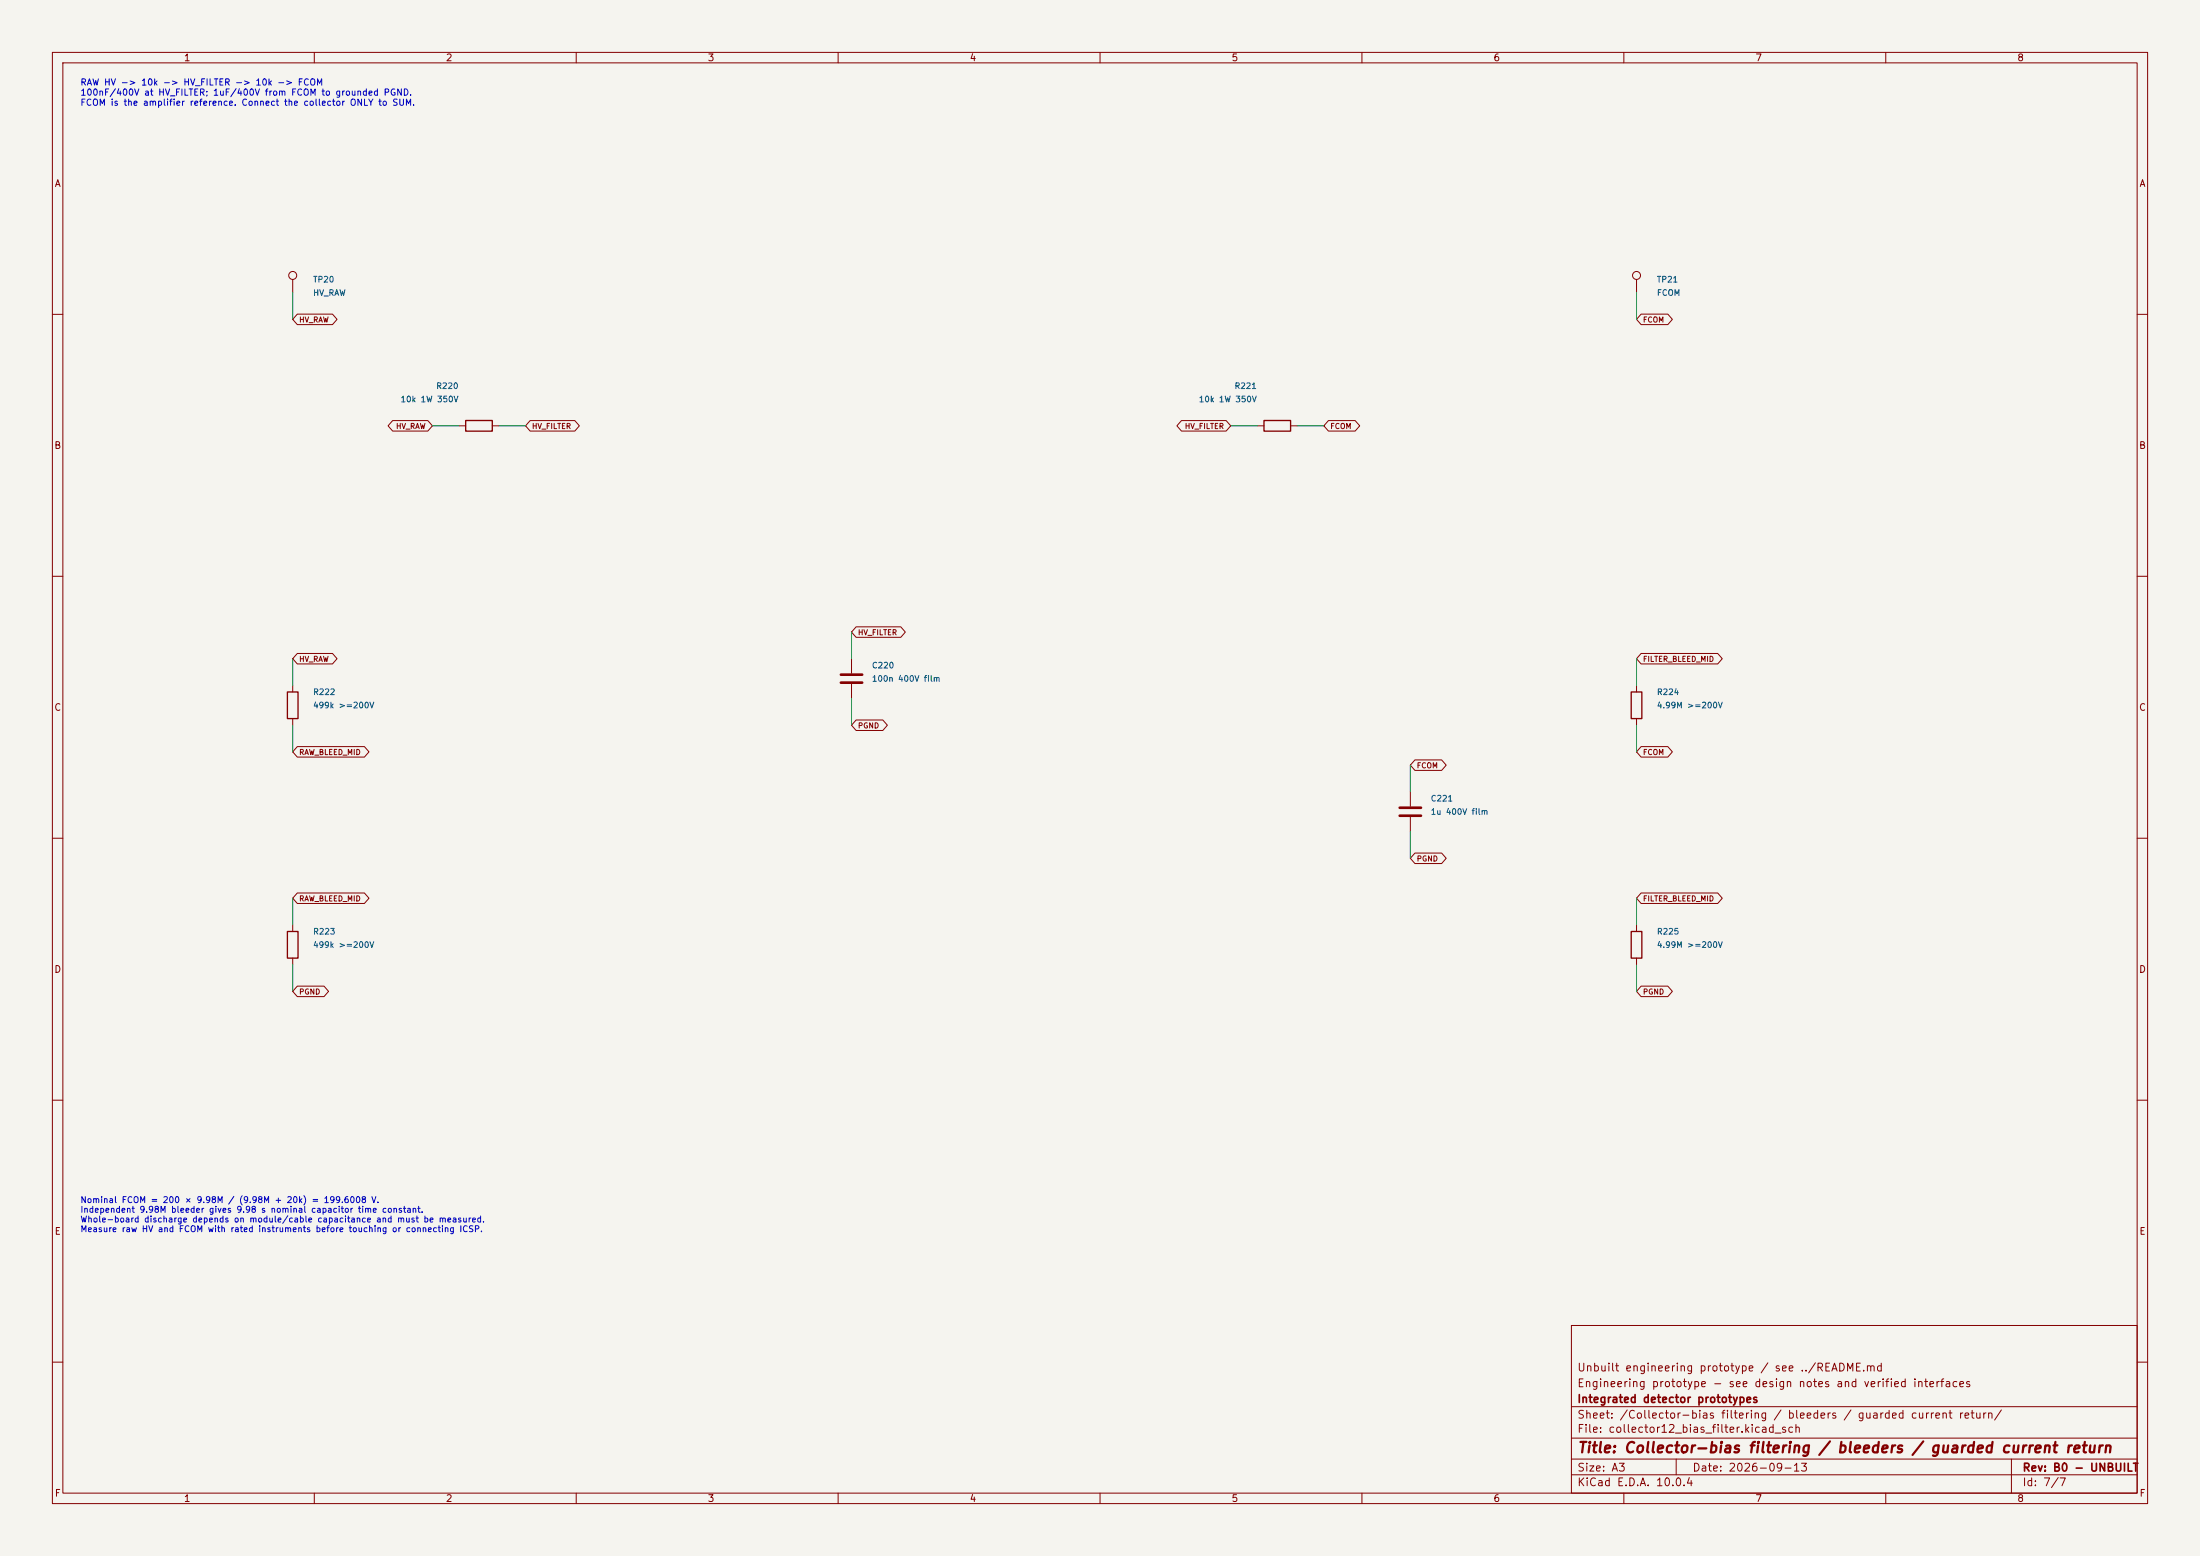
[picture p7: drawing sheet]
(kicad_sch (version 20250114) (generator "eeschema") (paper "A3") (title_block (title "Collector-bias filtering / bleeders / guarded current return") (date "2026-09-13") (rev "B0 - UNBUILT") (company "Integrated detector prototypes") (comment 1 "Engineering prototype - see design notes and verified interfaces") (comment 2 "Unbuilt engineering prototype / see ../README.md"))
(lib_symbols
(symbol "Integrated:C"
 (pin_numbers hide)
 (pin_names
  (offset 0.254))
 (in_bom yes)
 (on_board yes)
 (property "Reference" "C" (at 0.635 2.54 0) (effects (font (size 1.27 1.27)) (justify left)))
 (property "Value" "C" (at 0.635 -2.54 0) (effects (font (size 1.27 1.27)) (justify left)))
 (property "Footprint" "" (at 0.9652 -3.81 0) (effects (font (size 1.27 1.27)) hide))
 (property "Datasheet" "~" (at 0 0 0) (effects (font (size 1.27 1.27)) hide))
 (symbol "C_0_1"
  (polyline (pts (xy -2.032 -0.762) (xy 2.032 -0.762)) (stroke (width 0.508) (type default)) (fill (type none)))
  (polyline (pts (xy -2.032 0.762) (xy 2.032 0.762)) (stroke (width 0.508) (type default)) (fill (type none))))
 (symbol "C_1_1"
  (pin passive line (at 0 3.81 270) (length 2.794) (name "~" (effects (font (size 1.27 1.27)))) (number "1" (effects (font (size 1.27 1.27)))))
  (pin passive line (at 0 -3.81 90) (length 2.794) (name "~" (effects (font (size 1.27 1.27)))) (number "2" (effects (font (size 1.27 1.27)))))))
(symbol "Integrated:R"
 (pin_numbers hide)
 (pin_names
  (offset 0))
 (in_bom yes)
 (on_board yes)
 (property "Reference" "R" (at 2.032 0 90) (effects (font (size 1.27 1.27))))
 (property "Value" "R" (at 0 0 90) (effects (font (size 1.27 1.27))))
 (property "Footprint" "" (at -1.778 0 90) (effects (font (size 1.27 1.27)) hide))
 (property "Datasheet" "~" (at 0 0 0) (effects (font (size 1.27 1.27)) hide))
 (symbol "R_0_1"
  (rectangle (start -1.016 -2.54) (end 1.016 2.54) (stroke (width 0.254) (type default)) (fill (type none))))
 (symbol "R_1_1"
  (pin passive line (at 0 3.81 270) (length 1.27) (name "~" (effects (font (size 1.27 1.27)))) (number "1" (effects (font (size 1.27 1.27)))))
  (pin passive line (at 0 -3.81 90) (length 1.27) (name "~" (effects (font (size 1.27 1.27)))) (number "2" (effects (font (size 1.27 1.27)))))))
(symbol "Integrated:TestPoint"
 (pin_numbers hide)
 (pin_names
  (offset 0.762) hide)
 (in_bom yes)
 (on_board yes)
 (property "Reference" "TP" (at 0 6.858 0) (effects (font (size 1.27 1.27))))
 (property "Value" "TestPoint" (at 0 5.08 0) (effects (font (size 1.27 1.27))))
 (property "Footprint" "" (at 5.08 0 0) (effects (font (size 1.27 1.27)) hide))
 (property "Datasheet" "~" (at 5.08 0 0) (effects (font (size 1.27 1.27)) hide))
 (symbol "TestPoint_0_1"
  (circle (center 0 3.302) (radius 0.762) (stroke (width 0) (type default)) (fill (type none))))
 (symbol "TestPoint_1_1"
  (pin passive line (at 0 0 90) (length 2.54) (name "1" (effects (font (size 1.27 1.27)))) (number "1" (effects (font (size 1.27 1.27))))))))
(symbol (lib_id "Integrated:R") (at 91.44 81.28 90) (unit 1) (in_bom yes) (on_board yes) (dnp no)
(property "Reference" "R220" (at 87.63 73.66 90) (effects (font (size 1.1 1.1)) (justify left)))
(property "Value" "10k 1W 350V" (at 87.63 76.2 90) (effects (font (size 1.1 1.1)) (justify left)))
(property "Footprint" "Integrated:PR01_P10.16" (at 87.63 73.66 90) (effects (font (size 1.1 1.1)) (justify left) (hide yes)))
(property "Datasheet" "https://www.vishay.com/docs/28729/pr010203.pdf" (at 87.63 73.66 90) (effects (font (size 1.1 1.1)) (justify left) (hide yes)))
(property "MPN" "PR01000101002FA100" (at 87.63 73.66 90) (effects (font (size 1.1 1.1)) (justify left) (hide yes)))
(property "Manufacturer" "" (at 87.63 73.66 90) (effects (font (size 1.1 1.1)) (justify left) (hide yes)))
(property "Buy_Mouser" "" (at 87.63 73.66 90) (effects (font (size 1.1 1.1)) (justify left) (hide yes)))
(property "Buy_DigiKey" "" (at 87.63 73.66 90) (effects (font (size 1.1 1.1)) (justify left) (hide yes)))
(property "Function" "Pulse-rated bias filter resistor" (at 87.63 73.66 90) (effects (font (size 1.1 1.1)) (justify left) (hide yes)))
(pin "1")
(pin "2"))
(wire (pts (xy 87.63 81.28) (xy 82.55 81.28)) (stroke (width 0) (type default)))
(global_label "HV_RAW" (shape bidirectional) (at 82.55 81.28 180) (effects (font (size 1.0 1.0)) (justify right)) (property "Intersheetrefs" "${INTERSHEET_REFS}" (at 82.55 81.28 180) (effects (font (size 1 1)) (hide yes))))
(wire (pts (xy 95.25 81.28) (xy 100.33 81.28)) (stroke (width 0) (type default)))
(global_label "HV_FILTER" (shape bidirectional) (at 100.33 81.28 0) (effects (font (size 1.0 1.0)) (justify left)) (property "Intersheetrefs" "${INTERSHEET_REFS}" (at 100.33 81.28 0) (effects (font (size 1 1)) (hide yes))))
(symbol (lib_id "Integrated:R") (at 243.84 81.28 90) (unit 1) (in_bom yes) (on_board yes) (dnp no)
(property "Reference" "R221" (at 240.03 73.66 90) (effects (font (size 1.1 1.1)) (justify left)))
(property "Value" "10k 1W 350V" (at 240.03 76.2 90) (effects (font (size 1.1 1.1)) (justify left)))
(property "Footprint" "Integrated:PR01_P10.16" (at 240.03 73.66 90) (effects (font (size 1.1 1.1)) (justify left) (hide yes)))
(property "Datasheet" "https://www.vishay.com/docs/28729/pr010203.pdf" (at 240.03 73.66 90) (effects (font (size 1.1 1.1)) (justify left) (hide yes)))
(property "MPN" "PR01000101002FA100" (at 240.03 73.66 90) (effects (font (size 1.1 1.1)) (justify left) (hide yes)))
(property "Manufacturer" "" (at 240.03 73.66 90) (effects (font (size 1.1 1.1)) (justify left) (hide yes)))
(property "Buy_Mouser" "" (at 240.03 73.66 90) (effects (font (size 1.1 1.1)) (justify left) (hide yes)))
(property "Buy_DigiKey" "" (at 240.03 73.66 90) (effects (font (size 1.1 1.1)) (justify left) (hide yes)))
(property "Function" "Pulse-rated bias filter resistor" (at 240.03 73.66 90) (effects (font (size 1.1 1.1)) (justify left) (hide yes)))
(pin "1")
(pin "2"))
(wire (pts (xy 240.03 81.28) (xy 234.95 81.28)) (stroke (width 0) (type default)))
(global_label "HV_FILTER" (shape bidirectional) (at 234.95 81.28 180) (effects (font (size 1.0 1.0)) (justify right)) (property "Intersheetrefs" "${INTERSHEET_REFS}" (at 234.95 81.28 180) (effects (font (size 1 1)) (hide yes))))
(wire (pts (xy 247.65 81.28) (xy 252.73 81.28)) (stroke (width 0) (type default)))
(global_label "FCOM" (shape bidirectional) (at 252.73 81.28 0) (effects (font (size 1.0 1.0)) (justify left)) (property "Intersheetrefs" "${INTERSHEET_REFS}" (at 252.73 81.28 0) (effects (font (size 1 1)) (hide yes))))
(symbol (lib_id "Integrated:R") (at 55.88 134.62 0) (unit 1) (in_bom yes) (on_board yes) (dnp no)
(property "Reference" "R222" (at 59.69 132.08 0) (effects (font (size 1.1 1.1)) (justify left)))
(property "Value" "499k >=200V" (at 59.69 134.62 0) (effects (font (size 1.1 1.1)) (justify left)))
(property "Footprint" "Integrated:PR01_P10.16" (at 59.69 132.08 0) (effects (font (size 1.1 1.1)) (justify left) (hide yes)))
(property "Datasheet" "" (at 59.69 132.08 0) (effects (font (size 1.1 1.1)) (justify left) (hide yes)))
(property "MPN" "" (at 59.69 132.08 0) (effects (font (size 1.1 1.1)) (justify left) (hide yes)))
(property "Manufacturer" "" (at 59.69 132.08 0) (effects (font (size 1.1 1.1)) (justify left) (hide yes)))
(property "Buy_Mouser" "" (at 59.69 132.08 0) (effects (font (size 1.1 1.1)) (justify left) (hide yes)))
(property "Buy_DigiKey" "" (at 59.69 132.08 0) (effects (font (size 1.1 1.1)) (justify left) (hide yes)))
(property "Function" "Series bleeder; >=200 V each, >=0.25 W, body <=6.5x2.5mm" (at 59.69 132.08 0) (effects (font (size 1.1 1.1)) (justify left) (hide yes)))
(pin "1")
(pin "2"))
(wire (pts (xy 55.88 130.81) (xy 55.88 125.73)) (stroke (width 0) (type default)))
(global_label "HV_RAW" (shape bidirectional) (at 55.88 125.73 0) (effects (font (size 1.0 1.0)) (justify left)) (property "Intersheetrefs" "${INTERSHEET_REFS}" (at 55.88 125.73 0) (effects (font (size 1 1)) (hide yes))))
(wire (pts (xy 55.88 138.43) (xy 55.88 143.51)) (stroke (width 0) (type default)))
(global_label "RAW_BLEED_MID" (shape bidirectional) (at 55.88 143.51 0) (effects (font (size 1.0 1.0)) (justify left)) (property "Intersheetrefs" "${INTERSHEET_REFS}" (at 55.88 143.51 0) (effects (font (size 1 1)) (hide yes))))
(symbol (lib_id "Integrated:R") (at 55.88 180.34 0) (unit 1) (in_bom yes) (on_board yes) (dnp no)
(property "Reference" "R223" (at 59.69 177.8 0) (effects (font (size 1.1 1.1)) (justify left)))
(property "Value" "499k >=200V" (at 59.69 180.34 0) (effects (font (size 1.1 1.1)) (justify left)))
(property "Footprint" "Integrated:PR01_P10.16" (at 59.69 177.8 0) (effects (font (size 1.1 1.1)) (justify left) (hide yes)))
(property "Datasheet" "" (at 59.69 177.8 0) (effects (font (size 1.1 1.1)) (justify left) (hide yes)))
(property "MPN" "" (at 59.69 177.8 0) (effects (font (size 1.1 1.1)) (justify left) (hide yes)))
(property "Manufacturer" "" (at 59.69 177.8 0) (effects (font (size 1.1 1.1)) (justify left) (hide yes)))
(property "Buy_Mouser" "" (at 59.69 177.8 0) (effects (font (size 1.1 1.1)) (justify left) (hide yes)))
(property "Buy_DigiKey" "" (at 59.69 177.8 0) (effects (font (size 1.1 1.1)) (justify left) (hide yes)))
(property "Function" "Series bleeder; >=200 V each, >=0.25 W, body <=6.5x2.5mm" (at 59.69 177.8 0) (effects (font (size 1.1 1.1)) (justify left) (hide yes)))
(pin "1")
(pin "2"))
(wire (pts (xy 55.88 176.53) (xy 55.88 171.45)) (stroke (width 0) (type default)))
(global_label "RAW_BLEED_MID" (shape bidirectional) (at 55.88 171.45 0) (effects (font (size 1.0 1.0)) (justify left)) (property "Intersheetrefs" "${INTERSHEET_REFS}" (at 55.88 171.45 0) (effects (font (size 1 1)) (hide yes))))
(wire (pts (xy 55.88 184.15) (xy 55.88 189.23)) (stroke (width 0) (type default)))
(global_label "PGND" (shape bidirectional) (at 55.88 189.23 0) (effects (font (size 1.0 1.0)) (justify left)) (property "Intersheetrefs" "${INTERSHEET_REFS}" (at 55.88 189.23 0) (effects (font (size 1 1)) (hide yes))))
(symbol (lib_id "Integrated:R") (at 312.42 134.62 0) (unit 1) (in_bom yes) (on_board yes) (dnp no)
(property "Reference" "R224" (at 316.23 132.08 0) (effects (font (size 1.1 1.1)) (justify left)))
(property "Value" "4.99M >=200V" (at 316.23 134.62 0) (effects (font (size 1.1 1.1)) (justify left)))
(property "Footprint" "Integrated:PR01_P10.16" (at 316.23 132.08 0) (effects (font (size 1.1 1.1)) (justify left) (hide yes)))
(property "Datasheet" "" (at 316.23 132.08 0) (effects (font (size 1.1 1.1)) (justify left) (hide yes)))
(property "MPN" "" (at 316.23 132.08 0) (effects (font (size 1.1 1.1)) (justify left) (hide yes)))
(property "Manufacturer" "" (at 316.23 132.08 0) (effects (font (size 1.1 1.1)) (justify left) (hide yes)))
(property "Buy_Mouser" "" (at 316.23 132.08 0) (effects (font (size 1.1 1.1)) (justify left) (hide yes)))
(property "Buy_DigiKey" "" (at 316.23 132.08 0) (effects (font (size 1.1 1.1)) (justify left) (hide yes)))
(property "Function" "Series bleeder; >=200 V each, >=0.25 W, body <=6.5x2.5mm" (at 316.23 132.08 0) (effects (font (size 1.1 1.1)) (justify left) (hide yes)))
(pin "1")
(pin "2"))
(wire (pts (xy 312.42 130.81) (xy 312.42 125.73)) (stroke (width 0) (type default)))
(global_label "FILTER_BLEED_MID" (shape bidirectional) (at 312.42 125.73 0) (effects (font (size 1.0 1.0)) (justify left)) (property "Intersheetrefs" "${INTERSHEET_REFS}" (at 312.42 125.73 0) (effects (font (size 1 1)) (hide yes))))
(wire (pts (xy 312.42 138.43) (xy 312.42 143.51)) (stroke (width 0) (type default)))
(global_label "FCOM" (shape bidirectional) (at 312.42 143.51 0) (effects (font (size 1.0 1.0)) (justify left)) (property "Intersheetrefs" "${INTERSHEET_REFS}" (at 312.42 143.51 0) (effects (font (size 1 1)) (hide yes))))
(symbol (lib_id "Integrated:R") (at 312.42 180.34 0) (unit 1) (in_bom yes) (on_board yes) (dnp no)
(property "Reference" "R225" (at 316.23 177.8 0) (effects (font (size 1.1 1.1)) (justify left)))
(property "Value" "4.99M >=200V" (at 316.23 180.34 0) (effects (font (size 1.1 1.1)) (justify left)))
(property "Footprint" "Integrated:PR01_P10.16" (at 316.23 177.8 0) (effects (font (size 1.1 1.1)) (justify left) (hide yes)))
(property "Datasheet" "" (at 316.23 177.8 0) (effects (font (size 1.1 1.1)) (justify left) (hide yes)))
(property "MPN" "" (at 316.23 177.8 0) (effects (font (size 1.1 1.1)) (justify left) (hide yes)))
(property "Manufacturer" "" (at 316.23 177.8 0) (effects (font (size 1.1 1.1)) (justify left) (hide yes)))
(property "Buy_Mouser" "" (at 316.23 177.8 0) (effects (font (size 1.1 1.1)) (justify left) (hide yes)))
(property "Buy_DigiKey" "" (at 316.23 177.8 0) (effects (font (size 1.1 1.1)) (justify left) (hide yes)))
(property "Function" "Series bleeder; >=200 V each, >=0.25 W, body <=6.5x2.5mm" (at 316.23 177.8 0) (effects (font (size 1.1 1.1)) (justify left) (hide yes)))
(pin "1")
(pin "2"))
(wire (pts (xy 312.42 176.53) (xy 312.42 171.45)) (stroke (width 0) (type default)))
(global_label "FILTER_BLEED_MID" (shape bidirectional) (at 312.42 171.45 0) (effects (font (size 1.0 1.0)) (justify left)) (property "Intersheetrefs" "${INTERSHEET_REFS}" (at 312.42 171.45 0) (effects (font (size 1 1)) (hide yes))))
(wire (pts (xy 312.42 184.15) (xy 312.42 189.23)) (stroke (width 0) (type default)))
(global_label "PGND" (shape bidirectional) (at 312.42 189.23 0) (effects (font (size 1.0 1.0)) (justify left)) (property "Intersheetrefs" "${INTERSHEET_REFS}" (at 312.42 189.23 0) (effects (font (size 1 1)) (hide yes))))
(symbol (lib_id "Integrated:C") (at 162.56 129.54 0) (unit 1) (in_bom yes) (on_board yes) (dnp no)
(property "Reference" "C220" (at 166.37 127 0) (effects (font (size 1.1 1.1)) (justify left)))
(property "Value" "100n 400V film" (at 166.37 129.54 0) (effects (font (size 1.1 1.1)) (justify left)))
(property "Footprint" "Integrated:C_Rect_L13.0mm_W5.0mm_P10.00mm_FKS3_FKP3_MKS4" (at 166.37 127 0) (effects (font (size 1.1 1.1)) (justify left) (hide yes)))
(property "Datasheet" "" (at 166.37 127 0) (effects (font (size 1.1 1.1)) (justify left) (hide yes)))
(property "MPN" "" (at 166.37 127 0) (effects (font (size 1.1 1.1)) (justify left) (hide yes)))
(property "Manufacturer" "" (at 166.37 127 0) (effects (font (size 1.1 1.1)) (justify left) (hide yes)))
(property "Buy_Mouser" "" (at 166.37 127 0) (effects (font (size 1.1 1.1)) (justify left) (hide yes)))
(property "Buy_DigiKey" "" (at 166.37 127 0) (effects (font (size 1.1 1.1)) (justify left) (hide yes)))
(property "Function" "400 V film, 10mm pitch, body<=13x5mm" (at 166.37 127 0) (effects (font (size 1.1 1.1)) (justify left) (hide yes)))
(pin "1")
(pin "2"))
(wire (pts (xy 162.56 125.73) (xy 162.56 120.65)) (stroke (width 0) (type default)))
(global_label "HV_FILTER" (shape bidirectional) (at 162.56 120.65 0) (effects (font (size 1.0 1.0)) (justify left)) (property "Intersheetrefs" "${INTERSHEET_REFS}" (at 162.56 120.65 0) (effects (font (size 1 1)) (hide yes))))
(wire (pts (xy 162.56 133.35) (xy 162.56 138.43)) (stroke (width 0) (type default)))
(global_label "PGND" (shape bidirectional) (at 162.56 138.43 0) (effects (font (size 1.0 1.0)) (justify left)) (property "Intersheetrefs" "${INTERSHEET_REFS}" (at 162.56 138.43 0) (effects (font (size 1 1)) (hide yes))))
(symbol (lib_id "Integrated:C") (at 269.24 154.94 0) (unit 1) (in_bom yes) (on_board yes) (dnp no)
(property "Reference" "C221" (at 273.05 152.4 0) (effects (font (size 1.1 1.1)) (justify left)))
(property "Value" "1u 400V film" (at 273.05 154.94 0) (effects (font (size 1.1 1.1)) (justify left)))
(property "Footprint" "Integrated:C_Rect_L29.0mm_W11.9mm_P27.50mm_MKT" (at 273.05 152.4 0) (effects (font (size 1.1 1.1)) (justify left) (hide yes)))
(property "Datasheet" "" (at 273.05 152.4 0) (effects (font (size 1.1 1.1)) (justify left) (hide yes)))
(property "MPN" "" (at 273.05 152.4 0) (effects (font (size 1.1 1.1)) (justify left) (hide yes)))
(property "Manufacturer" "" (at 273.05 152.4 0) (effects (font (size 1.1 1.1)) (justify left) (hide yes)))
(property "Buy_Mouser" "" (at 273.05 152.4 0) (effects (font (size 1.1 1.1)) (justify left) (hide yes)))
(property "Buy_DigiKey" "" (at 273.05 152.4 0) (effects (font (size 1.1 1.1)) (justify left) (hide yes)))
(property "Function" "400 V film, 27.5mm pitch, body<=29x11.9mm; about20mJ at200V" (at 273.05 152.4 0) (effects (font (size 1.1 1.1)) (justify left) (hide yes)))
(pin "1")
(pin "2"))
(wire (pts (xy 269.24 151.13) (xy 269.24 146.05)) (stroke (width 0) (type default)))
(global_label "FCOM" (shape bidirectional) (at 269.24 146.05 0) (effects (font (size 1.0 1.0)) (justify left)) (property "Intersheetrefs" "${INTERSHEET_REFS}" (at 269.24 146.05 0) (effects (font (size 1 1)) (hide yes))))
(wire (pts (xy 269.24 158.75) (xy 269.24 163.83)) (stroke (width 0) (type default)))
(global_label "PGND" (shape bidirectional) (at 269.24 163.83 0) (effects (font (size 1.0 1.0)) (justify left)) (property "Intersheetrefs" "${INTERSHEET_REFS}" (at 269.24 163.83 0) (effects (font (size 1 1)) (hide yes))))
(symbol (lib_id "Integrated:TestPoint") (at 55.88 55.88 0) (unit 1) (in_bom no) (on_board yes) (dnp no)
(property "Reference" "TP20" (at 59.69 53.34 0) (effects (font (size 1.1 1.1)) (justify left)))
(property "Value" "HV_RAW" (at 59.69 55.88 0) (effects (font (size 1.1 1.1)) (justify left)))
(property "Footprint" "Integrated:TestPoint_THTPad_D2.0mm_Drill1.0mm" (at 59.69 53.34 0) (effects (font (size 1.1 1.1)) (justify left) (hide yes)))
(property "Datasheet" "" (at 59.69 53.34 0) (effects (font (size 1.1 1.1)) (justify left) (hide yes)))
(property "MPN" "" (at 59.69 53.34 0) (effects (font (size 1.1 1.1)) (justify left) (hide yes)))
(property "Manufacturer" "" (at 59.69 53.34 0) (effects (font (size 1.1 1.1)) (justify left) (hide yes)))
(property "Buy_Mouser" "" (at 59.69 53.34 0) (effects (font (size 1.1 1.1)) (justify left) (hide yes)))
(property "Buy_DigiKey" "" (at 59.69 53.34 0) (effects (font (size 1.1 1.1)) (justify left) (hide yes)))
(property "Function" "Rated instrument only; FCOM/HV_RAW up to200V relativePGND" (at 59.69 53.34 0) (effects (font (size 1.1 1.1)) (justify left) (hide yes)))
(pin "1"))
(wire (pts (xy 55.88 55.88) (xy 55.88 60.96)) (stroke (width 0) (type default)))
(global_label "HV_RAW" (shape bidirectional) (at 55.88 60.96 0) (effects (font (size 1.0 1.0)) (justify left)) (property "Intersheetrefs" "${INTERSHEET_REFS}" (at 55.88 60.96 0) (effects (font (size 1 1)) (hide yes))))
(symbol (lib_id "Integrated:TestPoint") (at 312.42 55.88 0) (unit 1) (in_bom no) (on_board yes) (dnp no)
(property "Reference" "TP21" (at 316.23 53.34 0) (effects (font (size 1.1 1.1)) (justify left)))
(property "Value" "FCOM" (at 316.23 55.88 0) (effects (font (size 1.1 1.1)) (justify left)))
(property "Footprint" "Integrated:TestPoint_THTPad_D2.0mm_Drill1.0mm" (at 316.23 53.34 0) (effects (font (size 1.1 1.1)) (justify left) (hide yes)))
(property "Datasheet" "" (at 316.23 53.34 0) (effects (font (size 1.1 1.1)) (justify left) (hide yes)))
(property "MPN" "" (at 316.23 53.34 0) (effects (font (size 1.1 1.1)) (justify left) (hide yes)))
(property "Manufacturer" "" (at 316.23 53.34 0) (effects (font (size 1.1 1.1)) (justify left) (hide yes)))
(property "Buy_Mouser" "" (at 316.23 53.34 0) (effects (font (size 1.1 1.1)) (justify left) (hide yes)))
(property "Buy_DigiKey" "" (at 316.23 53.34 0) (effects (font (size 1.1 1.1)) (justify left) (hide yes)))
(property "Function" "Rated instrument only; FCOM/HV_RAW up to200V relativePGND" (at 316.23 53.34 0) (effects (font (size 1.1 1.1)) (justify left) (hide yes)))
(pin "1"))
(wire (pts (xy 312.42 55.88) (xy 312.42 60.96)) (stroke (width 0) (type default)))
(global_label "FCOM" (shape bidirectional) (at 312.42 60.96 0) (effects (font (size 1.0 1.0)) (justify left)) (property "Intersheetrefs" "${INTERSHEET_REFS}" (at 312.42 60.96 0) (effects (font (size 1 1)) (hide yes))))
(text "RAW HV -> 10k -> HV_FILTER -> 10k -> FCOM\n100nF/400V at HV_FILTER; 1uF/400V from FCOM to grounded PGND.\nFCOM is the amplifier reference. Connect the collector ONLY to SUM." (at 15.24 15.24 0) (effects (font (size 1.2 1.2)) (justify left top)))
(text "Nominal FCOM = 200 × 9.98M / (9.98M + 20k) = 199.6008 V.\nIndependent 9.98M bleeder gives 9.98 s nominal capacitor time constant.\nWhole-board discharge depends on module/cable capacitance and must be measured.\nMeasure raw HV and FCOM with rated instruments before touching or connecting ICSP." (at 15.24 228.6 0) (effects (font (size 1.15 1.15)) (justify left top)))
(embedded_fonts no))
